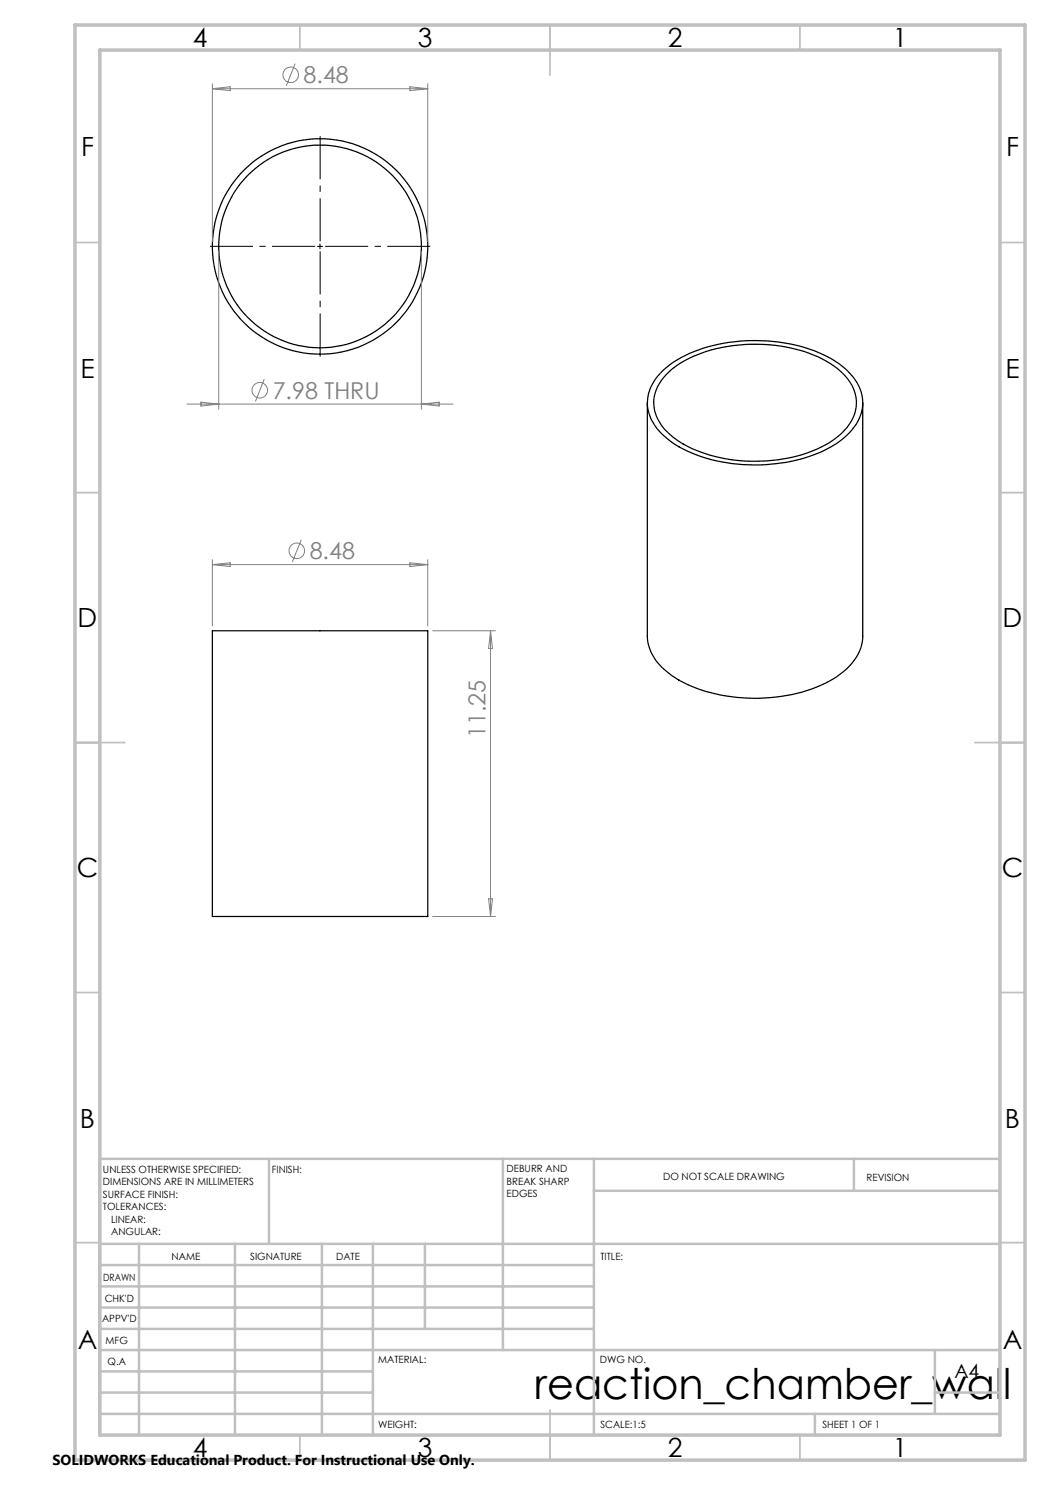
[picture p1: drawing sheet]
<svg xmlns="http://www.w3.org/2000/svg" width="210mm" height="297mm" viewBox="0 0 210 297" stroke-linecap="round" stroke-linejoin="round" font-family="sans-serif">
<g fill="none" stroke="#000" stroke-width=".25">
<path d="M132.7 74a26.1 26.1 0 0 1 15.3-5.8 31.1 31.1 0 0 1 19.7 4.5 10.2 10.2 0 0 1 4.8 7.7 9.5 9.5 0 0 1-4.4 7.8 29.3 29.3 0 0 1-17.4 4.8 29.5 29.5 0 0 1-16.4-4.6 10.1 10.1 0 0 1-4.8-7.7 8.9 8.9 0 0 1 3.2-6.7zM133.1 75a21.4 21.4 0 0 1 12.3-5.7 31 31 0 0 1 19.9 3 10.4 10.4 0 0 1 6 7.8 8.8 8.8 0 0 1-4.2 7.6 27.7 27.7 0 0 1-16.9 4.5 27 27 0 0 1-15.6-4.8 8.4 8.4 0 0 1-3.7-8.2l.6-1.9zM129.5 80.5v46.7a10 10 0 0 0 4.8 7.9 30.7 30.7 0 0 0 18.7 4.5 27.7 27.7 0 0 0 15.7-5.3 9.3 9.3 0 0 0 3.8-7.1v-46.7M42.5 126.1h43v57.2h-43z"/>
<circle cx="64" cy="49.3" r="20.3"/>
<circle cx="64" cy="49.3" r="21.5"/>
</g>
<g fill="none" stroke="#808080" stroke-width=".2">
<path d="M42.5 16.8v31.5M42.5 17.7l3.5-.3v.7zM42.5 17.7h43M59 12.7l-1.7 4.5M82 17.4l3.5 .3-3.5 .4zM85.5 16.8v31.5M43.7 50.3v31.5M84.3 50.3v31.5M52.8 75.8l-1.7 4.5M37.4 80.8h53.2M40.2 80.4l3.5 .4-3.5 .4zM84.3 80.8l3.5-.4v.8z"/>
<path d="M42.5 111.9v13.3M42.5 112.9h43M42.5 112.9l3.5-.3v.7zM60.3 107.9l-1.8 4.5M82 112.6l3.5 .3-3.5 .4zM85.5 111.9v13.3M86.5 126.1h12.6M98.1 126.1v57.2M98.1 126.1l.4 3.6h-.8zM97.7 179.8h.8l-.4 3.5zM86.5 183.3h12.6"/>
<circle cx="58.1" cy="15" r="1.56"/>
<circle cx="52" cy="78.1" r="1.55"/>
<circle cx="59.4" cy="110.2" r="1.55"/>
</g>
<path d="M63 49.3h-21M64 48.3v-21.1M64 50.3v21M65 49.3h21.1" fill="none" stroke="#000" stroke-width=".2" stroke-dasharray="15.2 1.3 1.3 1.3" stroke-dashoffset="6.6" stroke-linecap="butt"/>
<path d="M63.5 49.3h1M64 48.8v1" fill="none" stroke="#000" stroke-width=".2"/>
<g fill="none" stroke="#c0c0c0" stroke-width=".35">
<path d="M60 5v5M110 5v10M160 5v5M15 48.5h5M200 48.5h5M15 98.5h5M200 98.5h5M15 148.5h10M195 148.5h10M15 198.5h5M200 198.5h5M15 248.5h5"/>
<path d="M200 248.5h5M60 287v5M110 282v10M160 287v5"/>
</g>
<g fill="none" stroke="#c0c0c0" stroke-width=".5">
<path d="M53.8 231.8v17M100.6 231.8v38.2M118.8 231.8v55.2M118.8 238.2h81.2M170.8 231.8v6.4M200 231.8h-180v55.2M20 248.8h180M20 257.3h98.8M20 253h98.8M27.8 248.8v38.2M47 248.8v38.2M64.4 248.8v38.2"/>
<path d="M74.6 248.8v38.2M85 248.8v17M20 265.8h98.8M20 261.5h98.8M20 278.5h54.6M20 274.3h54.6M20 270h180M187 278.5h13M187 270v12.8M20 282.8h180M163 282.8v4.2"/>
</g>
<path d="M15 5h190v287h-190zM20 10h180v277h-180z" fill="none" stroke="#c0c0c0" stroke-width=".7"/>
<text font-size="8.5" x="106.9" y="279.7">reaction_chamber_wall</text>
<g font-size="5.3">
<text x="38.5" y="9.5">4</text>
<text x="83.5" y="9.5">3</text>
<text x="133.5" y="9.5">2</text>
<text x="178.5" y="9.5">1</text>
<text x="16.2" y="31.3">F</text>
<text x="201.2" y="31.3">F</text>
<text x="16.1" y="75.5">E</text>
<text x="201.1" y="75.5">E</text>
<text x="15.5" y="125.5">D</text>
<text x="200.5" y="125.5">D</text>
<text x="15.4" y="175.5">C</text>
<text x="200.4" y="175.5">C</text>
<text x="16" y="225.5">B</text>
<text x="201" y="225.5">B</text>
<text x="15.5" y="269.8">A</text>
<text x="200.5" y="269.8">A</text>
<text x="38.5" y="291.5">4</text>
<text x="83.5" y="291.5">3</text>
<text x="133.5" y="291.5">2</text>
<text x="178.5" y="291.5">1</text>
</g>
<g font-size="4.7" fill="#808080">
<text x="60.7" y="16.7">8.48</text>
<text x="54.5" y="79.7">7.98 THRU</text>
<text x="61.9" y="111.9">8.48</text>
<text x="97.1" y="147.6" transform="rotate(-90 97.1 147.6)">11.25</text>
</g>
<text font-size="3.9" x="190.9" y="275.5">A4</text>
<text font-size="2.9" x="10.5" y="292.9">SOLIDWORKS Educational Product. For Instructional Use Only.</text>
<g font-size="2">
<text x="20.6" y="234.6">UNLESS OTHERWISE SPECIFIED:</text>
<text x="20.6" y="237.1">DIMENSIONS ARE IN MILLIMETERS</text>
<text x="20.6" y="239.6">SURFACE FINISH:</text>
<text x="54.4" y="234.6">FINISH:</text>
<text x="101.3" y="234.5">DEBURR AND</text>
<text x="101.3" y="237">BREAK SHARP</text>
<text x="101.3" y="239.5">EDGES</text>
<text x="132.6" y="236">DO NOT SCALE DRAWING</text>
<text x="173.3" y="236.2">REVISION</text>
<text x="20.6" y="242.1">TOLERANCES:</text>
<text x="22.2" y="244.6">LINEAR:</text>
<text x="22.2" y="247.1">ANGULAR:</text>
<text x="34.3" y="252">NAME</text>
<text x="50" y="251.9">SIGNATURE</text>
<text x="67.2" y="251.9">DATE</text>
<text x="120.1" y="251.9">TITLE:</text>
<text x="20.6" y="256.1">DRAWN</text>
<text x="20.9" y="260.3">CHK'D</text>
<text x="20.4" y="264.4">APPV'D</text>
<text x="21.1" y="268.8">MFG</text>
<text x="21.5" y="273">Q.A</text>
<text x="75.6" y="272.5">MATERIAL:</text>
<text x="120" y="272.5">DWG NO.</text>
<text x="75.6" y="285.5">WEIGHT:</text>
<text x="120.1" y="285.6">SCALE:1:5</text>
<text x="164.5" y="285.6">SHEET 1 OF 1</text>
</g>
</svg>
